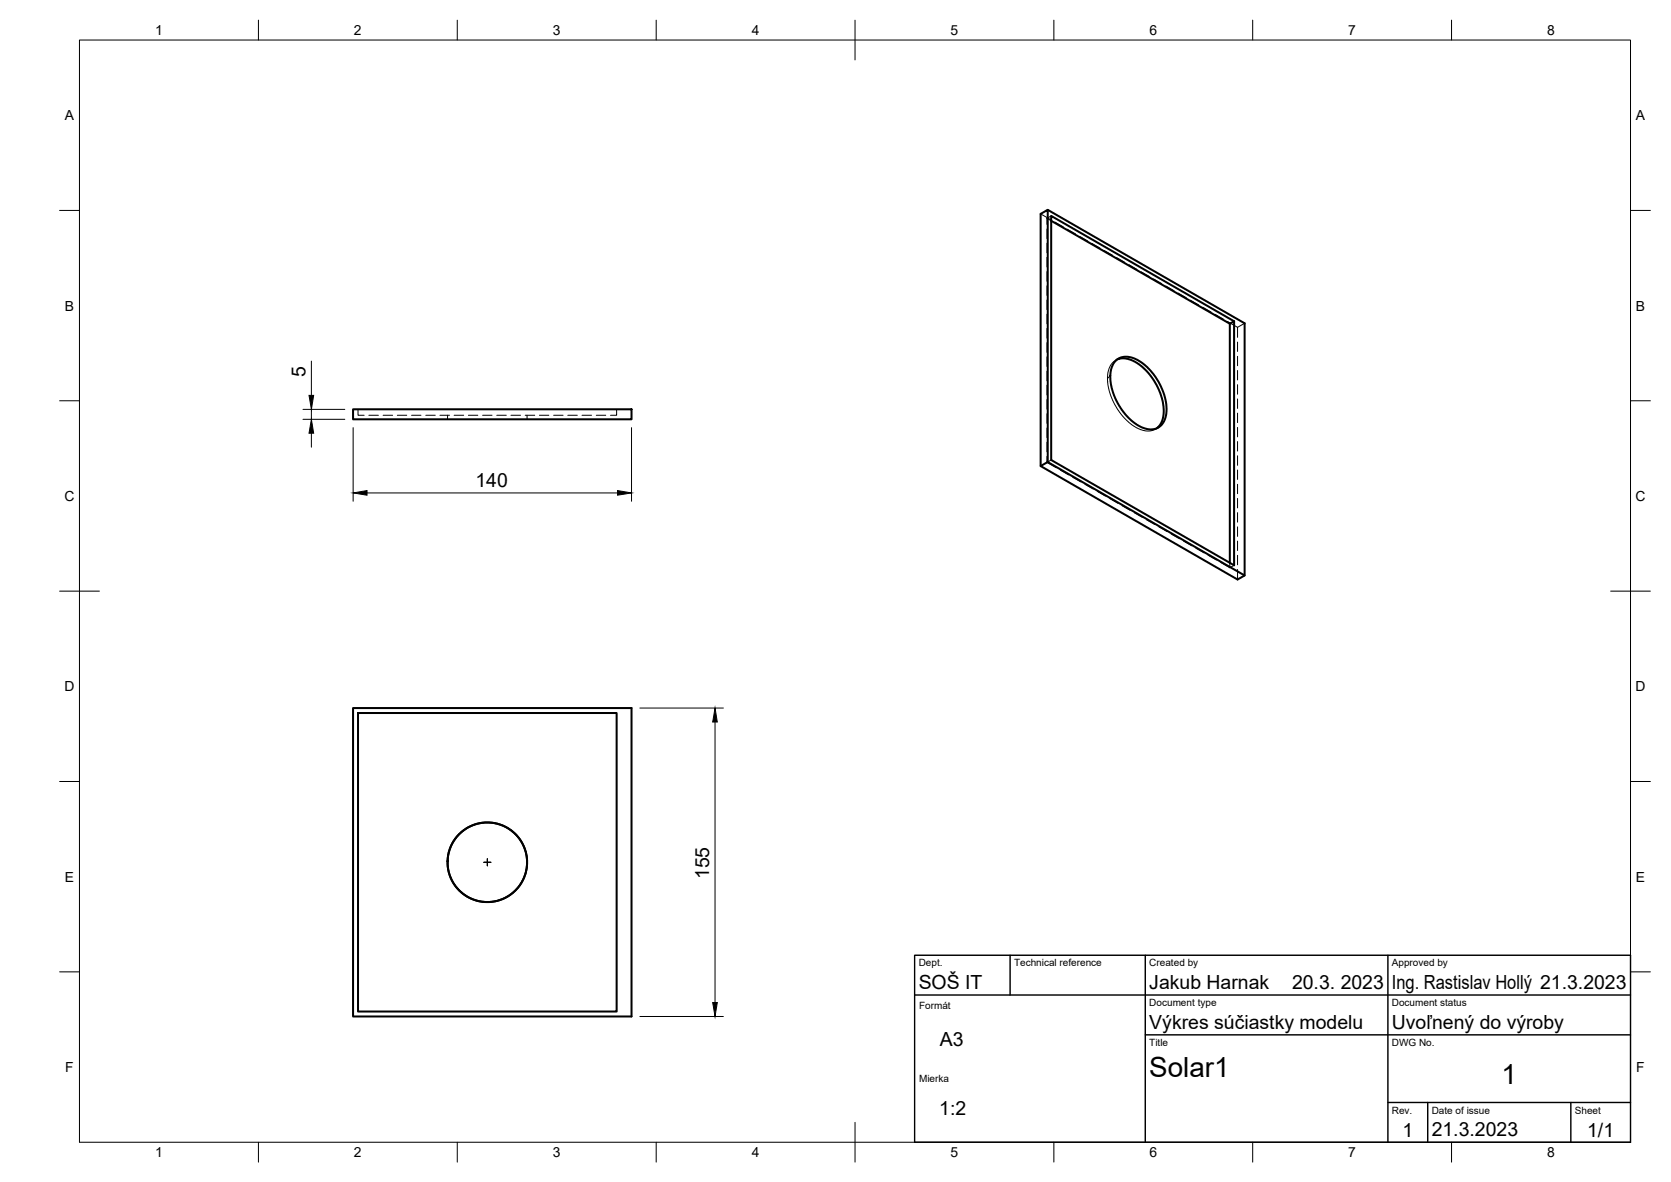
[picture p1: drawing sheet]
<svg xmlns="http://www.w3.org/2000/svg" width="420mm" height="297mm" viewBox="0 0 420 297" stroke-linecap="round" stroke-linejoin="round" font-family="sans-serif">
<!-- layer: Hidden -->
<g fill="none" stroke="#000" stroke-width=".25">
<path d="M261.7 53.7l2.5 1.5M263.2 54.9v1.5M263.2 57.6v2.3M263.2 54.9l1.1 .6M264.3 54.3l-1.1 .6M265.3 55.8l2 1.2M268.4 57.6l2 1.2M271.5 59.4l2 1.2M263.2 61.1v2.4M263.2 64.7v2.4M263.2 68.3v2.4M263.2 71.8v2.4"/>
<path d="M263.2 75.4v2.4M263.2 79v2.4M274.6 61.2l2 1.2M277.6 63l2.1 1.1M280.8 64.7l2 1.2M283.8 66.5l2.1 1.2M286.9 68.3l2.1 1.2M290 70.1l2.1 1.2M293.1 71.9l2.1 1.2M296.2 73.6l2.1 1.2M299.3 75.4l2.1 1.2M302.4 77.2l2.1 1.2"/>
<path d="M305.5 79l2.1 1.2M263.2 82.6v2.3M263.2 86.1v2.4M263.2 89.7v2.4M263.2 93.3v2.4M263.2 96.8v2.4M279.2 94.4l-.7 .7 .1 1.7 .5 2.2 1.3 2.8 2.3 3.3 1.9 1.7 2.3 1.2 2.1 .3 1-.2 .9-.5M280.9 90.3l-.9 .6-.9 1.1-.5 1.6-.1 1.5M281.2 90.1l-.6 .4M308.6 80.8l2.6 1.5v2.5M311.2 86v2.3M311.2 89.5v2.4"/>
<path d="M311.2 93.1v2.4M311.2 96.7v2.4M312.9 81.2l-1.7 1.1M90 102.9v1.5h1.6M92.8 104.4h2.3M96.3 104.4h2.4M99.9 104.4h2.4M103.5 104.4h2.4M107.1 104.4h2.3M110.6 104.4h2.4M112.5 104.4v1M114.2 104.4h2.4"/>
<path d="M117.8 104.4h2.3M121.3 104.4h2.4M124.9 104.4h2.4M128.5 104.4h2.4M132.1 104.4h2.4M132.5 104.4v1M135.6 104.4h2.4M139.2 104.4h2.4M142.8 104.4h2.4M146.3 104.4h2.4M149.9 104.4h2.4M155 102.9v1.5h-1.5"/>
<path d="M263.2 100.4v2.4M263.2 104v2.4M263.2 107.6v2.3M263.2 111.2v2.3M263.2 114.7v1.5M263.2 116.2l2.4 1.3M264.3 115.6l-1.1 .6M266.6 118.1l2.1 1.2M269.7 119.9l2.1 1.2M291.2 107.4l-.6 .4M311.2 100.3v2.3M311.2 103.8v2.4"/>
<path d="M311.2 107.4v2.4M311.2 111v2.4M311.2 114.5v2.4M311.2 118.1v2.4M272.8 121.7l2.1 1.2M275.9 123.5l2.1 1.2M279 125.3l2.1 1.2M282.1 127.1l2.1 1.2M285.2 128.8l2.1 1.2M288.3 130.6l2.1 1.2M291.4 132.4l2.1 1.2M294.5 134.2l2.1 1.2"/>
<path d="M297.6 136l2.1 1.2M300.7 137.8l2.1 1.1M303.8 139.5l2.1 1.2M311.2 121.7v2.4M311.2 125.3v2.3M311.2 128.8v2.4M311.2 132.4v2.4M311.2 136v2.4M311.2 139.6v2.3M306.9 141.3l2.3 1.4M309.2 141.5v1.2M310.3 142.1l-1.1 .6"/>
<path d="M311.2 143.1v2.5M112.5 216.4h.1M112.5 216.5v.2"/>
<circle cx="122.5" cy="216.7" r="10"/>
</g>
<!-- layer: Visible -->
<g fill="none" stroke="#000" stroke-width=".51">
<path d="M263.4 52.7l49.5 28.5v63.4l-1.7 1-49.5-28.5v-63.4l1.7-1v63.4l-1.7 1M264.3 54.3l46 26.4v61.4l-46-26.5zM264.3 55.5l44.9 25.9M280.4 90.8l.9-.7 1.3-.4h1l1.6 .4 1.7 .9 1.3 1 2.5 3 1.1 1.9 .9 2.3 .5 1.8 .1 1.7-.1 1.8-.4 1.2-.6 .9-.9 .8-1 .4-1.1 .1-1.2-.2-1.4-.5-1.5-1-1.4-1.2-1.9-2.4-1.7-3.3-.9-3.6 .2-2.8 .4-1.2zM280.9 90.3l1-.2h1l1.3 .3 1.8 .9 2.4 2 2.3 3.2 1.4 3.5 .5 2.8v1.4l-.4 1.6-.5 .9-.8 .9M309.2 81.4v60.1M310.3 80.7l-1.1 .7M88.8 102.9h70v2.5h-70zM263.4 116.1l49.5 28.5M88.8 177.9h70v77.5h-70zM90 179.2h65v75h-65zM112.5 216.5l.3-1.9 .6-2a10 10 0 0 1 16.3-2.9 10 10 0 0 1-3.4 16.2 10 10 0 0 1-13.8-9.3"/>
<circle cx="122.5" cy="216.7" r="10"/>
</g>
<!-- layer: BORDER -->
<g fill="none" stroke="#000" stroke-width=".25">
<path d="M20 10.1h390v276.9h-390zM65 5.1v5M115 5.1v5M165 5.1v5M215 5.1v10M265 5.1v5M315 5.1v5M365 5.1v5M15 52.9h5M410 52.9h5M15 100.7h5M410 100.7h5"/>
<path d="M15 148.6h10M405 148.6h10M15 196.4h5M410 196.4h5M15 244.2h5M410 244.2h5M65 287v5M115 287v5M165 287v5M215 282.1v9.9M265 287v5M315 287v5"/>
<path d="M365 287v5"/>
</g>
<!-- layer: TITLEBLOCK -->
<path d="M230 240.1h180v46.9h-180zM230 250h180M254 240.1v9.9M288 240.1v46.9M349 240.1v46.9M288 260.1h122M349 277.1h61M359 277.1v9.9M395 277.1v9.9" fill="none" stroke="#000" stroke-width=".36"/>
<!-- layer: Smart Centers -->
<path d="M121.6 216.7h1.8M121.7 216.7h1.7M122.5 215.8v1.8M122.6 215.8v1.8" fill="none" stroke="#000" stroke-width=".25"/>
<!-- layer: FD_Dimensions -->
<path d="M78.3 90.7v8.7M76.2 105.4h10.5M76.2 102.9h10.5M78.3 102.9v2.5M78.3 108.9v3.5M88.8 107.5v18.5M158.8 107.5v18.5M92.3 123.9h63M160.9 177.9h21M179.8 181.4v70.5M160.9 255.4h21" fill="none" stroke="#000" stroke-width=".25"/>
<path d="M77.7 99.4h1.2l-.6 3.5zM78.3 105.4l.6 3.5h-1.2zM88.8 123.9l3.5-.6v1.1zM155.3 123.3l3.5 .6-3.5 .5zM179.8 177.9l.6 3.5h-1.2zM179.2 251.9h1.2l-.6 3.5z" fill="#000" stroke="#000" stroke-width=".25"/>
<g font-size="7">
<text x="289" y="270.6">Solar1</text>
<text x="377.5" y="272.3">1</text>
</g>
<g font-size="4.9">
<text x="76.8" y="94.7" transform="rotate(-90 76.8 94.7)">5</text>
<text x="119.5" y="122.4">140</text>
<text x="178.3" y="220.9" transform="rotate(-90 178.3 220.9)">155</text>
<text x="231" y="248.5">SOŠ IT</text>
<text x="289" y="248.5">Jakub Harnak</text>
<text x="324.9" y="248.5">20.3. 2023</text>
<text x="350" y="248.5">Ing. Rastislav Hollý 21.3.2023</text>
<text x="236.3" y="262.9">A3</text>
<text x="289" y="258.6">Výkres súčiastky modelu</text>
<text x="350" y="258.6">Uvoľnený do výroby</text>
<text x="236.2" y="280.2">1:2</text>
<text x="352.6" y="285.7">1</text>
<text x="360" y="285.5">21.3.2023</text>
<text x="399.1" y="285.7">1/1</text>
</g>
<g font-size="3.5">
<text x="39" y="8.8">1</text>
<text x="89" y="8.8">2</text>
<text x="139" y="8.8">3</text>
<text x="189" y="8.8">4</text>
<text x="239" y="8.8">5</text>
<text x="289" y="8.8">6</text>
<text x="339" y="8.8">7</text>
<text x="389" y="8.8">8</text>
<text x="16.3" y="30.2">A</text>
<text x="411.3" y="30.2">A</text>
<text x="16.3" y="78">B</text>
<text x="411.3" y="78">B</text>
<text x="16.2" y="125.9">C</text>
<text x="411.2" y="125.9">C</text>
<text x="16.2" y="173.7">D</text>
<text x="411.2" y="173.7">D</text>
<text x="16.3" y="221.6">E</text>
<text x="411.3" y="221.6">E</text>
<text x="16.4" y="269.4">F</text>
<text x="411.4" y="269.4">F</text>
<text x="39" y="290.8">1</text>
<text x="89" y="290.8">2</text>
<text x="139" y="290.8">3</text>
<text x="189" y="290.8">4</text>
<text x="239" y="290.8">5</text>
<text x="289" y="290.8">6</text>
<text x="339" y="290.8">7</text>
<text x="389" y="290.8">8</text>
</g>
<g font-size="2.5">
<text x="231" y="242.9">Dept.</text>
<text x="255" y="242.9">Technical reference</text>
<text x="289" y="242.9">Created by</text>
<text x="350" y="242.9">Approved by</text>
<text x="231.1" y="253.6">Formát</text>
<text x="289" y="252.8">Document type</text>
<text x="350" y="252.8">Document status</text>
<text x="289" y="262.9">Title</text>
<text x="350" y="262.9">DWG No.</text>
<text x="231.1" y="272">Mierka</text>
<text x="350" y="279.9">Rev.</text>
<text x="360" y="279.9">Date of issue</text>
<text x="396" y="279.9">Sheet</text>
</g>
</svg>
